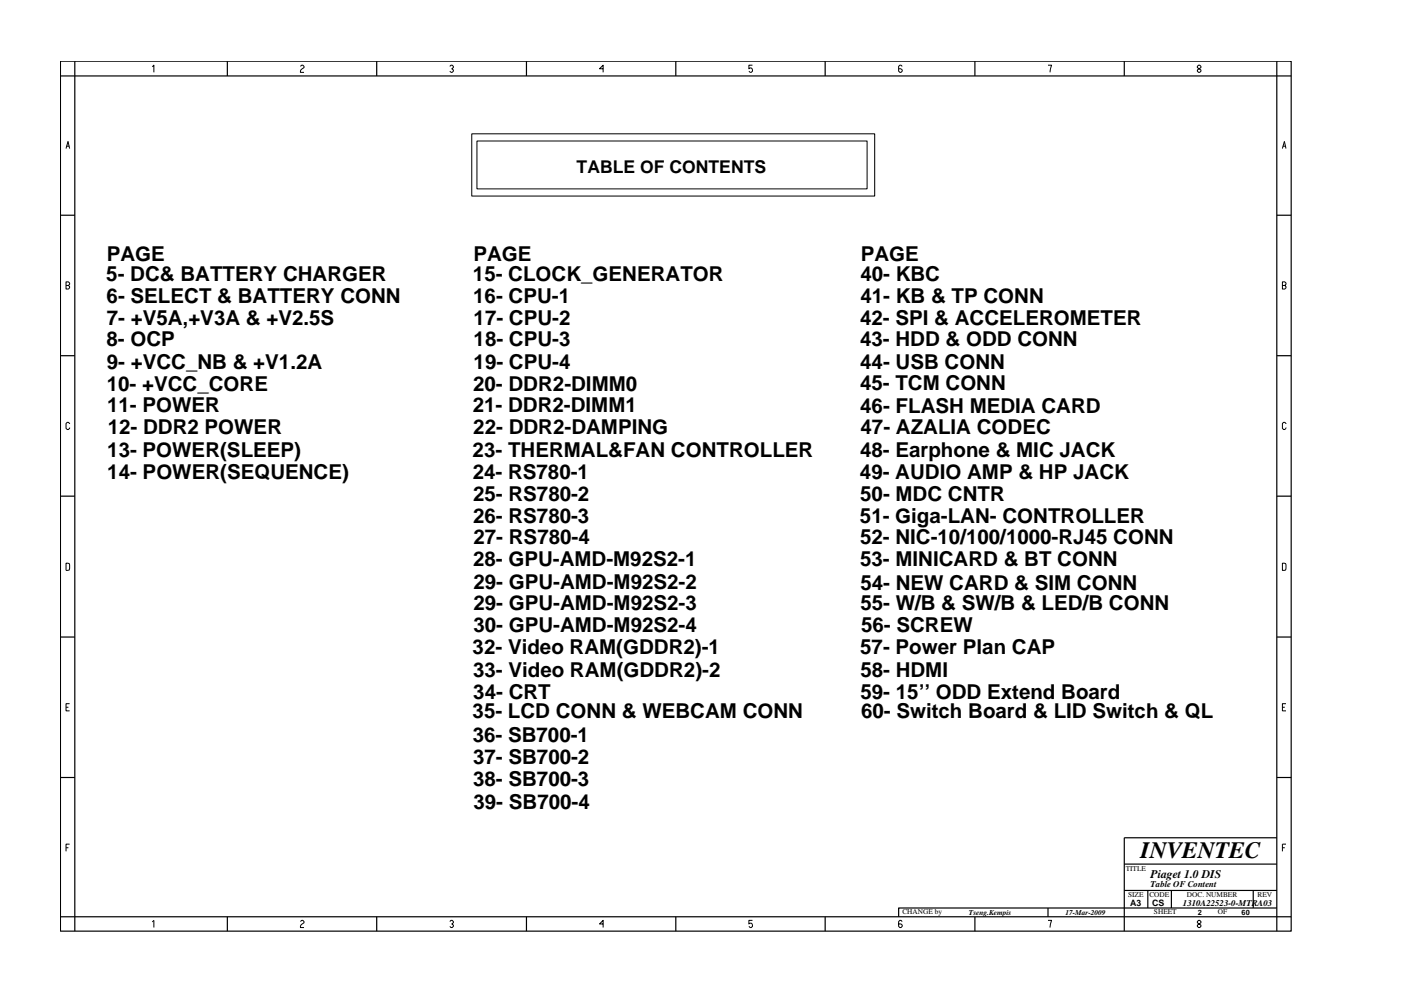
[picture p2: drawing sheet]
<svg xmlns="http://www.w3.org/2000/svg" width="297mm" height="210mm" viewBox="0 0 297 210" stroke-linecap="round" stroke-linejoin="round" font-family="sans-serif">
<g fill="none" stroke="#000" stroke-width=".25">
<path d="M12.8 13h261v184.6h-261zM15.9 13v184.6M48.2 13v3.1M79.9 13v3.1M111.6 13v3.1M143.3 13v3.1M174.9 13v3.1M206.7 13v3.1M238.4 13v3.1M270.7 13v184.6M273.8 16.1h-261M12.8 45.7h3.1"/>
<path d="M270.7 45.7h3.1M12.8 75.5h3.1M270.7 75.5h3.1M12.8 105.3h3.1M270.7 105.3h3.1M12.8 135.2h3.1M270.7 135.2h3.1M12.8 165h3.1M270.7 177.7h-32.3v19.9M270.7 165h3.1M48.2 194.5v3.1M79.9 194.5v3.1"/>
<path d="M111.6 194.5v3.1M143.3 194.5v3.1M174.9 194.5v3.1M206.7 194.5v3.1M222.2 192.6v1.9M238.4 183.3h32.3M238.4 188.9h32.3M243.4 188.9v3.7M248.4 188.9v3.7M265.7 188.9v3.7M270.7 192.6h-80.2v1.9M273.8 194.5h-261"/>
</g>
<g fill="none" stroke="#000" stroke-width=".21">
<path d="M32.3 14.2l.3-.4v1.6M63.7 14.1l.3-.3h.2l.3 .3v.2l-.5 .4-.3 .4v.3h.8M95.4 14.1l.2-.3h.3l.2 .3v.2l-.3 .3 .3 .2v.3l-.2 .3h-.3l-.2-.3M127.9 14.6h-.8l.8-.8v1.6M159.5 13.8h-.7v.8l.2-.2a.5 .5 0 0 1 .5 .7l-.2 .3h-.3l-.2-.3M191.3 14.1l-.3-.3h-.2l-.3 .3v1l.3 .3h.2l.3-.3v-.3l-.3-.2h-.5M222.2 13.8h.8l-.4 1.6M254.1 13.8l-.2 .3v.2l.7 .5v.3l-.2 .3h-.3l-.2-.3v-.3l.7-.5v-.2l-.2-.3zM14.1 31h.6M14.8 31.5l-.4-1.5-.4 1.5M100 28.4h85.4v13.2h-85.4zM101.1 29.9h82.7v10.2h-82.7z"/>
<path d="M272 31h.6M272.7 31.5l-.4-1.5-.4 1.5M14 59.8h.5l.3 .3v.2l-.3 .3 .3 .2v.3l-.3 .2h-.5zM14 60.6h.5M271.9 60.6h.5l.3-.3v-.2l-.3-.3h-.5v1.5h.5l.3-.2v-.3l-.3-.2M14.8 89.9l-.3-.3h-.2l-.3 .3v1l.3 .2h.2l.3-.4M272.7 89.9l-.3-.3h-.3l-.2 .3v1l.2 .2h.3l.3-.4M14 119.5l.7 .1v1.3l-.7 .1zM271.9 119.5l.7 .1v1.3l-.7 .1zM14 150.1h.5M14.8 149.3h-.8v1.5h.8M271.9 150.1h.5"/>
<path d="M272.7 149.3h-.8v1.5h.8M14 179.9h.5M14.8 179.1h-.8v1.5M271.9 179.9h.5M272.7 179.1h-.8v1.5M32.3 195.6l.3-.3v1.5M63.7 195.5l.3-.2h.2l.3 .2v.3l-.5 .3-.3 .4v.3h.8M95.4 195.5l.2-.2h.3l.2 .2v.3l-.3 .2 .3 .3v.2l-.2 .3h-.3l-.2-.3M127.9 196h-.8l.8-.7v1.5M159.5 195.3h-.7v.7l.2-.1a.5 .5 0 0 1 .5 .6l-.2 .3h-.3l-.2-.3M191.3 195.5l-.3-.2h-.2l-.3 .2v1l.3 .3h.2l.3-.3v-.2l-.3-.3h-.5M222.2 195.3h.8l-.4 1.5"/>
<path d="M254.1 195.3l-.2 .2v.3l.7 .5v.2l-.2 .3h-.3l-.2-.3v-.2l.7-.5v-.3l-.2-.2z"/>
</g>
<text font-size="5" x="241.8" y="182">INVENTEC</text>
<g font-size="4.4">
<text x="22.5" y="59.7">5- DC&amp; BATTERY CHARGER</text>
<text x="22.7" y="55.3">PAGE</text>
<text x="100.3" y="59.7">15- CLOCK_GENERATOR</text>
<text x="100.4" y="55.3">PAGE</text>
<text x="182.4" y="59.7">40- KBC</text>
<text x="182.5" y="55.3">PAGE</text>
<text x="22.6" y="64.2">6- SELECT &amp; BATTERY CONN</text>
<text x="100.3" y="64.2">16- CPU-1</text>
<text x="182.4" y="64.2">41- KB &amp; TP CONN</text>
<text x="22.6" y="68.9">7- +V5A,+V3A &amp; +V2.5S</text>
<text x="100.4" y="68.9">17- CPU-2</text>
<text x="182.4" y="68.9">42- SPI &amp; ACCELEROMETER</text>
<text x="22.6" y="73.4">8- OCP</text>
<text x="100.4" y="73.4">18- CPU-3</text>
<text x="182.4" y="73.4">43- HDD &amp; ODD CONN</text>
<text x="22.6" y="82.9">10- +VCC_CORE</text>
<text x="22.6" y="78.3">9- +VCC_NB &amp; +V1.2A</text>
<text x="100.3" y="82.9">20- DDR2-DIMM0</text>
<text x="100.4" y="78.3">19- CPU-4</text>
<text x="182.3" y="82.7">45- TCM CONN</text>
<text x="182.4" y="78.3">44- USB CONN</text>
<text x="22.7" y="87.5">11- POWER</text>
<text x="100.2" y="87.5">21- DDR2-DIMM1</text>
<text x="182.4" y="87.6">46- FLASH MEDIA CARD</text>
<text x="22.8" y="92.1">12- DDR2 POWER</text>
<text x="100.4" y="92.1">22- DDR2-DAMPING</text>
<text x="182.5" y="92.1">47- AZALIA CODEC</text>
<text x="22.7" y="96.9">13- POWER(SLEEP)</text>
<text x="22.8" y="101.5">14- POWER(SEQUENCE)</text>
<text x="100.2" y="96.9">23- THERMAL&amp;FAN CONTROLLER</text>
<text x="100.2" y="101.5">24- RS780-1</text>
<text x="182.3" y="101.5">49- AUDIO AMP &amp; HP JACK</text>
<text x="182.3" y="96.9">48- Earphone &amp; MIC JACK</text>
<text x="100.3" y="106.2">25- RS780-2</text>
<text x="182.4" y="106.2">50- MDC CNTR</text>
<text x="100.3" y="110.9">26- RS780-3</text>
<text x="182.3" y="110.9">51- Giga-LAN- CONTROLLER</text>
<text x="100.4" y="115.5">27- RS780-4</text>
<text x="182.3" y="115.5">52- NIC-10/100/1000-RJ45 CONN</text>
<text x="100.3" y="120.2">28- GPU-AMD-M92S2-1</text>
<text x="100.4" y="124.9">29- GPU-AMD-M92S2-2</text>
<text x="182.4" y="120.2">53- MINICARD &amp; BT CONN</text>
<text x="182.4" y="125.2">54- NEW CARD &amp; SIM CONN</text>
<text x="100.4" y="129.5">29- GPU-AMD-M92S2-3</text>
<text x="182.4" y="129.5">55- W/B &amp; SW/B &amp; LED/B CONN</text>
<text x="100.4" y="134.1">30- GPU-AMD-M92S2-4</text>
<text x="182.6" y="134.1">56- SCREW</text>
<text x="100.2" y="138.8">32- Video RAM(GDDR2)-1</text>
<text x="100.3" y="143.6">33- Video RAM(GDDR2)-2</text>
<text x="182.4" y="138.8">57- Power Plan CAP</text>
<text x="182.4" y="143.6">58- HDMI</text>
<text x="100.4" y="148.3">34- CRT</text>
<text x="182.4" y="148.3">59- 15’’ ODD Extend Board</text>
<text x="100.2" y="152.4">35- LCD CONN &amp; WEBCAM CONN</text>
<text x="182.5" y="152.4">60- Switch Board &amp; LID Switch &amp; QL</text>
<text x="100.2" y="157.4">36- SB700-1</text>
<text x="100.3" y="162.1">37- SB700-2</text>
<text x="100.3" y="166.8">38- SB700-3</text>
<text x="100.4" y="171.6">39- SB700-4</text>
</g>
<text font-size="3.7" x="122.3" y="36.8">TABLE OF CONTENTS</text>
<text font-size="2.5" x="244" y="186.3">Piaget 1.0 DIS</text>
<g font-size="1.9">
<text x="244" y="188.2">Table OF Content</text>
<text x="239.6" y="192.2">A3</text>
<text x="244.3" y="192.3">CS</text>
<text x="250.8" y="192.2">1310A22523-0-MTRA03</text>
</g>
<g font-size="1.6">
<text x="238.7" y="184.8">TITLE</text>
<text x="239.2" y="190.4">SIZE</text>
<text x="243.7" y="190.4">CODE</text>
<text x="251.6" y="190.4">DOC. NUMBER</text>
<text x="266.6" y="190.4">REV</text>
<text x="191.3" y="193.9">CHANGE by</text>
<text x="205.4" y="194.1">Tseng.Kempis</text>
<text x="225.9" y="194.1">17-Mar-2009</text>
<text x="244.7" y="193.9">SHEET</text>
<text x="253.9" y="194.1">2</text>
<text x="258.2" y="193.9">OF</text>
<text x="263.3" y="194.1">60</text>
</g>
</svg>
